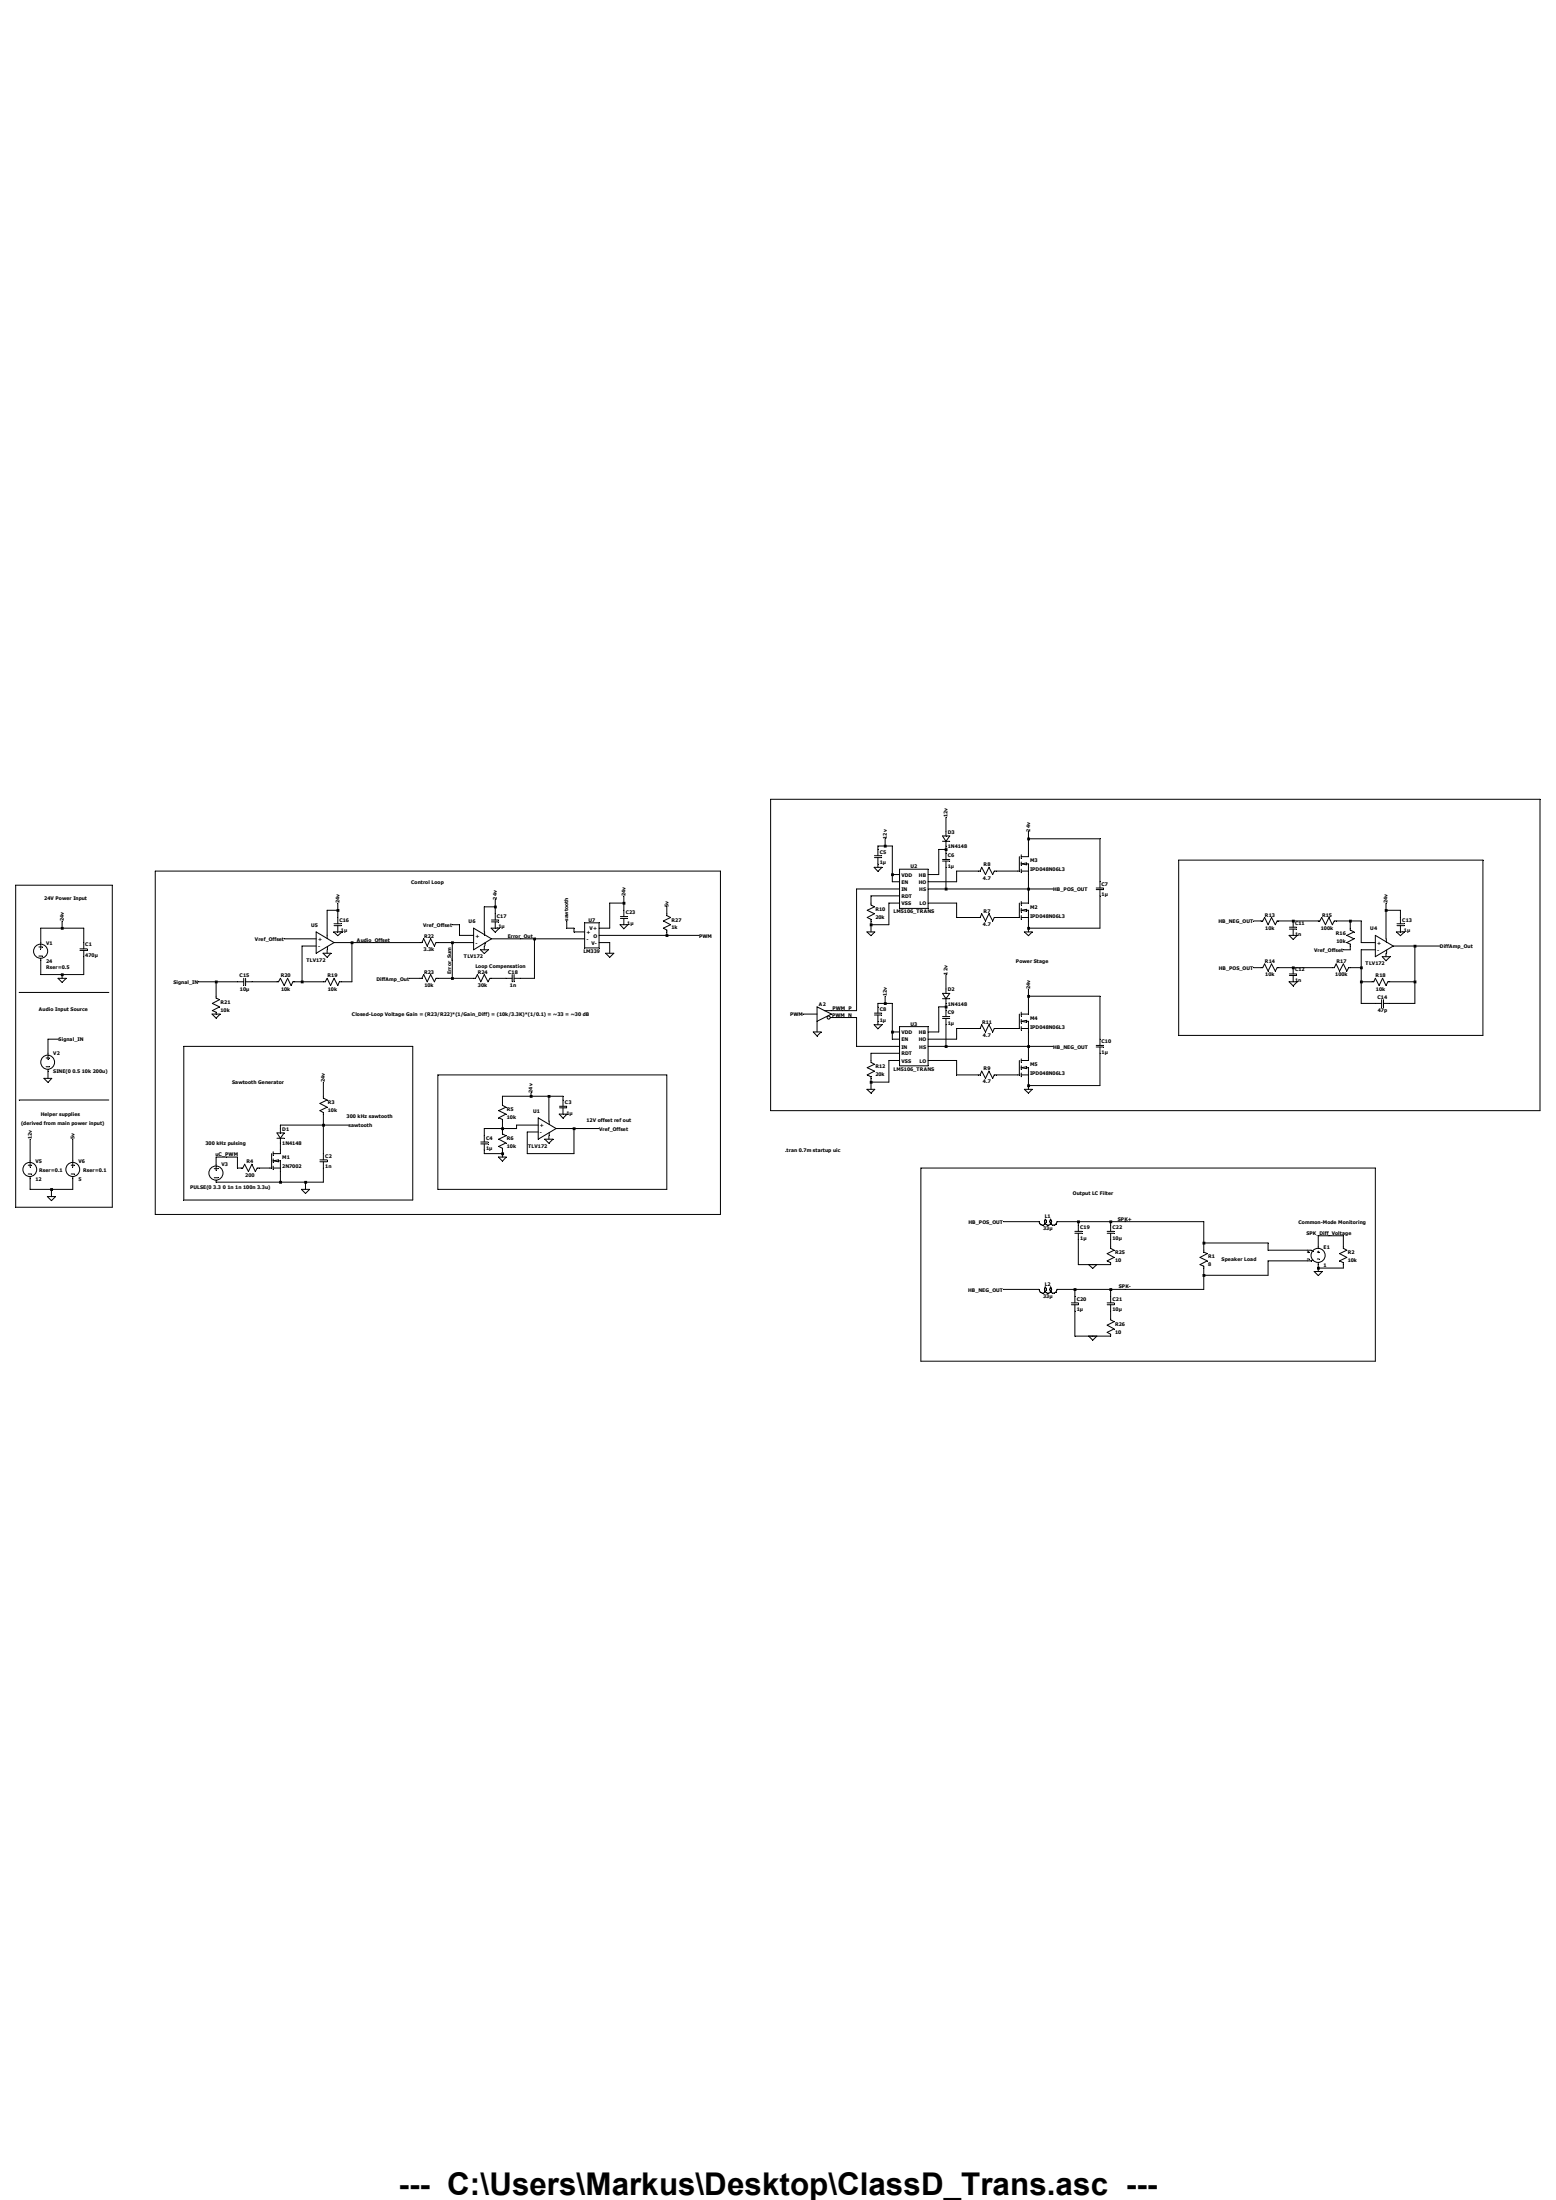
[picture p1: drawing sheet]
Version 4
SHEET 1 5144 1844
WIRE 4688 -1264 1248 -1264
WIRE 2032 -1120 2032 -1184
WIRE 2400 -1088 2400 -1120
WIRE 2720 -1088 2400 -1088
WIRE 1760 -1056 1760 -1088
WIRE 1760 -1056 1728 -1056
WIRE 1792 -1056 1760 -1056
WIRE 1728 -1040 1728 -1056
WIRE 2032 -1040 2032 -1056
WIRE 2032 -1040 2000 -1040
WIRE 2032 -1024 2032 -1040
WIRE 2400 -1024 2400 -1088
WIRE 4432 -992 3072 -992
WIRE 1728 -960 1728 -976
WIRE 1024 -944 -1504 -944
WIRE 2176 -944 2080 -944
WIRE 2352 -944 2256 -944
WIRE 1792 -928 1792 -1056
WIRE 1824 -928 1792 -928
WIRE 2000 -928 2000 -1040
WIRE 2000 -928 1952 -928
WIRE 1792 -896 1792 -928
WIRE 1824 -896 1792 -896
WIRE 2080 -896 2080 -944
WIRE 2080 -896 1952 -896
WIRE 2720 -896 2720 -1088
WIRE -1696 -880 -2128 -880
WIRE 1824 -864 1632 -864
WIRE 2032 -864 2032 -960
WIRE 2032 -864 1952 -864
WIRE 2400 -864 2400 -928
WIRE 2400 -864 2032 -864
WIRE 2512 -864 2400 -864
WIRE 1824 -832 1696 -832
WIRE 2400 -816 2400 -864
WIRE 592 -800 592 -832
WIRE 592 -800 528 -800
WIRE 1696 -800 1696 -832
WIRE 1824 -800 1776 -800
WIRE 2080 -800 1952 -800
WIRE 16 -784 16 -816
WIRE 16 -784 -32 -784
WIRE -688 -768 -688 -800
WIRE -688 -768 -736 -768
WIRE 592 -768 592 -800
WIRE 4000 -768 4000 -800
WIRE 4064 -768 4000 -768
WIRE 16 -752 16 -784
WIRE 784 -752 784 -784
WIRE -688 -736 -688 -768
WIRE 2080 -736 2080 -800
WIRE 2176 -736 2080 -736
WIRE 2352 -736 2256 -736
WIRE 4064 -736 4064 -768
WIRE 3440 -720 3408 -720
WIRE 3584 -720 3520 -720
WIRE 3696 -720 3584 -720
WIRE 3840 -720 3776 -720
WIRE 3888 -720 3840 -720
WIRE -144 -704 -176 -704
WIRE 1696 -704 1696 -720
WIRE 1776 -704 1776 -800
WIRE 1776 -704 1696 -704
WIRE -1920 -688 -1920 -720
WIRE -1920 -688 -2016 -688
WIRE -1824 -688 -1920 -688
WIRE 336 -688 336 -720
WIRE 368 -688 336 -688
WIRE 528 -688 528 -800
WIRE 528 -688 480 -688
WIRE 2400 -688 2400 -720
WIRE 2720 -688 2720 -832
WIRE 2720 -688 2400 -688
WIRE 3840 -688 3840 -720
WIRE -32 -672 -32 -784
WIRE 368 -672 368 -688
WIRE 416 -672 368 -672
WIRE 1696 -672 1696 -704
WIRE 2400 -672 2400 -688
WIRE -736 -656 -736 -768
WIRE -144 -656 -144 -704
WIRE -80 -656 -144 -656
WIRE 784 -656 784 -672
WIRE 784 -656 480 -656
WIRE 928 -656 784 -656
WIRE -784 -640 -928 -640
WIRE 128 -640 0 -640
WIRE 192 -640 128 -640
WIRE 416 -640 192 -640
WIRE 4000 -640 4000 -768
WIRE -2016 -624 -2016 -688
WIRE -1824 -624 -1824 -688
WIRE -624 -624 -704 -624
WIRE -528 -624 -624 -624
WIRE -320 -624 -528 -624
WIRE -176 -624 -240 -624
WIRE -80 -624 -176 -624
WIRE 528 -624 480 -624
WIRE 3888 -624 3888 -720
WIRE 3952 -624 3888 -624
WIRE -784 -608 -848 -608
WIRE 4128 -608 4032 -608
WIRE 4240 -608 4128 -608
WIRE -32 -592 -32 -608
WIRE 3840 -592 3840 -608
WIRE 3840 -592 3808 -592
WIRE 3952 -592 3888 -592
WIRE -736 -576 -736 -592
WIRE 528 -576 528 -624
WIRE 4000 -560 4000 -576
WIRE -176 -544 -176 -624
WIRE 3440 -512 3408 -512
WIRE 3584 -512 3520 -512
WIRE 3760 -512 3584 -512
WIRE 3888 -512 3888 -592
WIRE 3888 -512 3840 -512
WIRE -2016 -480 -2016 -544
WIRE -1920 -480 -2016 -480
WIRE -1824 -480 -1824 -560
WIRE -1824 -480 -1920 -480
WIRE -1920 -464 -1920 -480
WIRE -320 -464 -368 -464
WIRE -176 -464 -176 -544
WIRE -176 -464 -240 -464
WIRE -80 -464 -176 -464
WIRE 64 -464 0 -464
WIRE 192 -464 192 -640
WIRE 192 -464 128 -464
WIRE -1232 -448 -1312 -448
WIRE -1136 -448 -1232 -448
WIRE -960 -448 -1072 -448
WIRE -848 -448 -848 -608
WIRE -848 -448 -880 -448
WIRE -752 -448 -848 -448
WIRE -624 -448 -624 -624
WIRE -624 -448 -672 -448
WIRE 3888 -448 3888 -512
WIRE 3936 -448 3888 -448
WIRE 4128 -448 4128 -608
WIRE 4128 -448 4016 -448
WIRE 2032 -416 2032 -480
WIRE -1712 -400 -2112 -400
WIRE -1232 -384 -1232 -448
WIRE 2400 -384 2400 -416
WIRE 2720 -384 2400 -384
WIRE 1760 -352 1760 -384
WIRE 1760 -352 1728 -352
WIRE 1792 -352 1760 -352
WIRE 3888 -352 3888 -448
WIRE 3952 -352 3888 -352
WIRE 4128 -352 4128 -448
WIRE 4128 -352 4016 -352
WIRE 1728 -336 1728 -352
WIRE 2032 -336 2032 -352
WIRE 2032 -336 2000 -336
WIRE 1568 -320 1520 -320
WIRE 1632 -320 1632 -864
WIRE 1632 -320 1568 -320
WIRE 2032 -320 2032 -336
WIRE 2400 -320 2400 -384
WIRE 1456 -304 1392 -304
WIRE 1568 -288 1520 -288
WIRE 1632 -288 1568 -288
WIRE 1728 -256 1728 -272
WIRE 2176 -240 2080 -240
WIRE 2352 -240 2256 -240
WIRE 1456 -224 1456 -272
WIRE 1792 -224 1792 -352
WIRE 1824 -224 1792 -224
WIRE 2000 -224 2000 -336
WIRE 2000 -224 1952 -224
WIRE 3072 -208 3072 -992
WIRE 4432 -208 4432 -992
WIRE 4432 -208 3072 -208
WIRE -1936 -192 -1984 -192
WIRE 1792 -192 1792 -224
WIRE 1824 -192 1792 -192
WIRE 2080 -192 2080 -240
WIRE 2080 -192 1952 -192
WIRE 2720 -192 2720 -384
WIRE -352 -160 -1376 -160
WIRE 1632 -160 1632 -288
WIRE 1824 -160 1632 -160
WIRE 2032 -160 2032 -256
WIRE 2032 -160 1952 -160
WIRE 2400 -160 2400 -224
WIRE 2400 -160 2032 -160
WIRE 2512 -160 2400 -160
WIRE -1984 -128 -1984 -192
WIRE 1824 -128 1696 -128
WIRE 2400 -112 2400 -160
WIRE 1696 -96 1696 -128
WIRE 1824 -96 1776 -96
WIRE 2080 -96 1952 -96
WIRE 784 -32 -240 -32
WIRE 2080 -32 2080 -96
WIRE 2176 -32 2080 -32
WIRE 2352 -32 2256 -32
WIRE -1984 -16 -1984 -48
WIRE 1696 0 1696 -16
WIRE 1776 0 1776 -96
WIRE 1776 0 1696 0
WIRE 2400 16 2400 -16
WIRE 2720 16 2720 -128
WIRE 2720 16 2400 16
WIRE 1696 32 1696 0
WIRE 2400 32 2400 16
WIRE -752 64 -752 0
WIRE 176 64 176 48
WIRE 176 64 48 64
WIRE 256 64 176 64
WIRE 320 64 256 64
WIRE -1712 80 -2112 80
WIRE 320 80 320 64
WIRE 48 96 48 64
WIRE 1248 128 1248 -1264
WIRE 4688 128 4688 -1264
WIRE 4688 128 1248 128
WIRE 256 176 256 64
WIRE -752 192 -752 144
WIRE -752 192 -944 192
WIRE -640 192 -752 192
WIRE 208 192 112 192
WIRE -944 208 -944 192
WIRE 48 208 48 176
WIRE 48 208 -32 208
WIRE 112 208 112 192
WIRE 112 208 48 208
WIRE 368 208 288 208
WIRE 480 208 368 208
WIRE 48 224 48 208
WIRE 208 224 160 224
WIRE -32 240 -32 208
WIRE 256 256 256 240
WIRE -944 304 -944 272
WIRE -752 320 -752 192
WIRE -32 320 -32 304
WIRE 48 320 48 304
WIRE 48 320 -32 320
WIRE 160 320 160 224
WIRE 368 320 368 208
WIRE 368 320 160 320
WIRE -1184 336 -1232 336
WIRE -1136 336 -1184 336
WIRE 48 336 48 320
WIRE -2064 352 -2064 256
WIRE -1872 352 -1872 256
WIRE -1232 368 -1232 336
WIRE -1136 384 -1136 336
WIRE -1120 384 -1136 384
WIRE -992 384 -1040 384
WIRE 3952 384 1920 384
WIRE -944 448 -944 400
WIRE -944 448 -1232 448
WIRE -832 448 -944 448
WIRE -752 448 -752 384
WIRE -752 448 -832 448
WIRE -2064 480 -2064 432
WIRE -1968 480 -2064 480
WIRE -1872 480 -1872 432
WIRE -1872 480 -1968 480
WIRE -832 480 -832 448
WIRE -240 480 -240 -32
WIRE 784 480 784 -32
WIRE 784 480 -240 480
WIRE -1968 512 -1968 480
WIRE -1376 528 -1376 -160
WIRE -352 528 -352 -160
WIRE -352 528 -1376 528
WIRE -2128 560 -2128 -880
WIRE -1696 560 -1696 -880
WIRE -1696 560 -2128 560
WIRE -1504 592 -1504 -944
WIRE 1024 592 1024 -944
WIRE 1024 592 -1504 592
WIRE 2448 624 2288 624
WIRE 2624 624 2528 624
WIRE 2768 624 2624 624
WIRE 2832 624 2768 624
WIRE 3184 624 2832 624
WIRE 2624 640 2624 624
WIRE 2768 640 2768 624
WIRE 3744 688 3696 688
WIRE 3808 688 3744 688
WIRE 3184 720 3184 624
WIRE 3472 720 3184 720
WIRE 2768 736 2768 704
WIRE 3696 736 3696 688
WIRE 3808 736 3808 688
WIRE 3184 752 3184 720
WIRE 3472 752 3472 720
WIRE 3648 752 3472 752
WIRE 3648 800 3472 800
WIRE 2624 816 2624 704
WIRE 2688 816 2624 816
WIRE 2768 816 2688 816
WIRE 3696 832 3696 816
WIRE 3808 832 3808 816
WIRE 3808 832 3696 832
WIRE 3696 848 3696 832
WIRE 3184 864 3184 832
WIRE 3472 864 3472 800
WIRE 3472 864 3184 864
WIRE 2448 928 2288 928
WIRE 2608 928 2528 928
WIRE 2768 928 2608 928
WIRE 2832 928 2768 928
WIRE 3184 928 3184 864
WIRE 3184 928 2832 928
WIRE 2608 960 2608 928
WIRE 2768 960 2768 928
WIRE 2768 1056 2768 1024
WIRE 2608 1136 2608 1024
WIRE 2688 1136 2608 1136
WIRE 2768 1136 2688 1136
WIRE 1920 1248 1920 384
WIRE 3952 1248 3952 384
WIRE 3952 1248 1920 1248
FLAG -1920 -464 0
FLAG -1920 -720 24v
FLAG -1984 -16 0
FLAG -1936 -192 Signal_IN
FLAG 3696 848 0
FLAG -752 0 24v
FLAG -832 480 0
FLAG -640 192 sawtooth
FLAG 320 144 0
FLAG 256 256 0
FLAG 48 336 0
FLAG 176 48 24v
FLAG 480 208 Vref_Offset
FLAG -1184 336 uC_PWM
FLAG 2032 -1184 12v
FLAG 1696 -672 0
FLAG 1728 -960 0
FLAG 1760 -1088 12v
FLAG -1968 512 0
FLAG -2064 256 12v
FLAG -1872 256 5v
FLAG 2400 -1120 24v
FLAG 2400 -672 0
FLAG 2512 -864 HB_POS_OUT
FLAG 2032 -480 12v
FLAG 1696 32 0
FLAG 1728 -256 0
FLAG 1760 -384 12v
FLAG 2400 -416 24v
FLAG 2400 32 0
FLAG 2512 -160 HB_NEG_OUT
FLAG 1456 -224 0
FLAG 1392 -304 PWM
FLAG 1568 -320 PWM_P
FLAG 1568 -288 PWM_N
FLAG 3584 -656 0
FLAG 3584 -448 0
FLAG 4064 -672 0
FLAG 4000 -560 0
FLAG 4240 -608 DiffAmp_Out
FLAG 4000 -800 24v
FLAG 3808 -592 Vref_Offset
FLAG 3408 -720 HB_NEG_OUT
FLAG 3408 -512 HB_POS_OUT
FLAG -1312 -448 Signal_IN
FLAG -1232 -304 0
FLAG -928 -640 Vref_Offset
FLAG -528 -624 Audio_Offset
FLAG -736 -576 0
FLAG -688 -672 0
FLAG -688 -800 24v
FLAG -32 -592 0
FLAG 16 -688 0
FLAG 16 -816 24v
FLAG -368 -464 DiffAmp_Out
FLAG -176 -544 Error_Sum
FLAG 2832 624 SPK+
FLAG 2832 928 SPK-
FLAG 2288 928 HB_NEG_OUT
FLAG 2288 624 HB_POS_OUT
FLAG 2688 816 0
FLAG 2688 1136 0
FLAG 592 -704 0
FLAG 592 -832 24v
FLAG 528 -576 0
FLAG 784 -784 5v
FLAG 928 -656 PWM
FLAG 336 -720 sawtooth
FLAG -176 -704 Vref_Offset
FLAG 3744 688 SPK_Diff_Voltage
FLAG 128 -640 Error_Out
SYMBOL voltage -2016 -640 R0
WINDOW 123 0 0 Left 0
WINDOW 39 24 124 Left 2
SYMATTR SpiceLine Rser=0.5
SYMATTR InstName V1
SYMATTR Value 24
SYMBOL cap -1840 -624 R0
SYMATTR InstName C1
SYMATTR Value 470µ
SYMATTR SpiceLine V=IC=24
SYMBOL voltage -1984 -144 R0
WINDOW 123 0 0 Left 0
WINDOW 39 0 0 Left 0
SYMATTR InstName V2
SYMATTR Value SINE(0 0.5 10k 200u)
SYMBOL res 3168 736 R0
SYMATTR InstName R1
SYMATTR Value 8
SYMBOL e 3696 720 R0
SYMATTR InstName E1
SYMATTR Value 1
SYMBOL res 3792 720 R0
SYMATTR InstName R2
SYMATTR Value 10k
SYMBOL res -768 48 R0
SYMATTR InstName R3
SYMATTR Value 10k
SYMBOL cap -768 320 R0
SYMATTR InstName C2
SYMATTR Value 1n
SYMBOL nmos -992 304 R0
SYMATTR InstName M1
SYMATTR Value 2N7002
SYMBOL diode -960 208 R0
SYMATTR InstName D1
SYMATTR Value 1N4148
SYMBOL voltage -1232 352 R0
WINDOW 3 -116 118 Left 2
WINDOW 123 0 0 Left 0
WINDOW 39 0 0 Left 0
SYMATTR Value PULSE(0 3.3 0 1n 1n 100n 3.3u)
SYMATTR InstName V3
SYMBOL res -1024 368 R90
WINDOW 0 0 56 VBottom 2
WINDOW 3 32 56 VTop 2
SYMATTR InstName R4
SYMATTR Value 200
SYMBOL AutoGenerated\\TLV172 240 208 R0
SYMATTR InstName U1
SYMBOL cap 304 80 R0
SYMATTR InstName C3
SYMATTR Value .1µ
SYMBOL res 32 80 R0
SYMATTR InstName R5
SYMATTR Value 10k
SYMBOL res 32 208 R0
SYMATTR InstName R6
SYMATTR Value 10k
SYMBOL cap -48 240 R0
SYMATTR InstName C4
SYMATTR Value 1µ
SYMATTR SpiceLine V=IC=12
SYMBOL nmos 2352 -1024 R0
SYMATTR InstName M3
SYMATTR Value IPD048N06L3
SYMBOL nmos 2352 -816 R0
SYMATTR InstName M2
SYMATTR Value IPD048N06L3
SYMBOL res 2272 -752 R90
WINDOW 0 0 56 VBottom 2
WINDOW 3 32 56 VTop 2
SYMATTR InstName R7
SYMATTR Value 4.7
SYMBOL res 2272 -960 R90
WINDOW 0 0 56 VBottom 2
WINDOW 3 32 56 VTop 2
SYMATTR InstName R8
SYMATTR Value 4.7
SYMBOL cap 1712 -1040 R0
SYMATTR InstName C5
SYMATTR Value 1µ
SYMBOL cap 2016 -1024 R0
SYMATTR InstName C6
SYMATTR Value 1µ
SYMBOL diode 2016 -1120 R0
SYMATTR InstName D3
SYMATTR Value 1N4148
SYMBOL res 1680 -816 R0
SYMATTR InstName R10
SYMATTR Value 20k
SYMBOL voltage -2064 336 R0
WINDOW 123 0 0 Left 0
WINDOW 39 41 57 Left 2
SYMATTR SpiceLine Rser=0.1
SYMATTR InstName V5
SYMATTR Value 12
SYMBOL voltage -1872 336 R0
WINDOW 123 0 0 Left 0
WINDOW 39 46 58 Left 2
SYMATTR SpiceLine Rser=0.1
SYMATTR InstName V6
SYMATTR Value 5
SYMBOL AutoGenerated\\LM5106_TRANS 1888 -864 R0
SYMATTR InstName U2
SYMBOL cap 2704 -896 R0
SYMATTR InstName C7
SYMATTR Value 1µ
SYMBOL nmos 2352 -320 R0
SYMATTR InstName M4
SYMATTR Value IPD048N06L3
SYMBOL nmos 2352 -112 R0
SYMATTR InstName M5
SYMATTR Value IPD048N06L3
SYMBOL res 2272 -48 R90
WINDOW 0 0 56 VBottom 2
WINDOW 3 32 56 VTop 2
SYMATTR InstName R9
SYMATTR Value 4.7
SYMBOL res 2272 -256 R90
WINDOW 0 0 56 VBottom 2
WINDOW 3 32 56 VTop 2
SYMATTR InstName R11
SYMATTR Value 4.7
SYMBOL cap 1712 -336 R0
SYMATTR InstName C8
SYMATTR Value 1µ
SYMBOL cap 2016 -320 R0
SYMATTR InstName C9
SYMATTR Value 1µ
SYMBOL diode 2016 -416 R0
SYMATTR InstName D2
SYMATTR Value 1N4148
SYMBOL res 1680 -112 R0
SYMATTR InstName R12
SYMATTR Value 20k
SYMBOL AutoGenerated\\LM5106_TRANS 1888 -160 R0
SYMATTR InstName U3
SYMBOL cap 2704 -192 R0
SYMATTR InstName C10
SYMATTR Value 1µ
SYMBOL Digital\\buf 1456 -368 R0
SYMATTR InstName A2
SYMATTR SpiceLine Vhigh=5
SYMBOL res 3536 -736 R90
WINDOW 0 0 56 VBottom 2
WINDOW 3 32 56 VTop 2
SYMATTR InstName R13
SYMATTR Value 10k
SYMBOL res 3536 -528 R90
WINDOW 0 0 56 VBottom 2
WINDOW 3 32 56 VTop 2
SYMATTR InstName R14
SYMATTR Value 10k
SYMBOL cap 3568 -720 R0
SYMATTR InstName C11
SYMATTR Value 1n
SYMBOL cap 3568 -512 R0
SYMATTR InstName C12
SYMATTR Value 1n
SYMBOL AutoGenerated\\TLV172 3984 -608 R0
SYMATTR InstName U4
SYMBOL res 3792 -736 R90
WINDOW 0 0 56 VBottom 2
WINDOW 3 32 56 VTop 2
SYMATTR InstName R15
SYMATTR Value 100k
SYMBOL res 3856 -592 R180
WINDOW 0 36 76 Left 2
WINDOW 3 36 40 Left 2
SYMATTR InstName R16
SYMATTR Value 10k
SYMBOL res 3856 -528 R90
WINDOW 0 0 56 VBottom 2
WINDOW 3 32 56 VTop 2
SYMATTR InstName R17
SYMATTR Value 100k
SYMBOL res 4032 -464 R90
WINDOW 0 0 56 VBottom 2
WINDOW 3 32 56 VTop 2
SYMATTR InstName R18
SYMATTR Value 10k
SYMBOL cap 4048 -736 R0
SYMATTR InstName C13
SYMATTR Value .1µ
SYMBOL cap 4016 -368 R90
WINDOW 0 0 32 VBottom 2
WINDOW 3 32 32 VTop 2
SYMATTR InstName C14
SYMATTR Value 47p
SYMBOL AutoGenerated\\TLV172 -752 -624 R0
SYMATTR InstName U5
SYMBOL res -656 -464 R90
WINDOW 0 0 56 VBottom 2
WINDOW 3 32 56 VTop 2
SYMATTR InstName R19
SYMATTR Value 10k
SYMBOL res -864 -464 R90
WINDOW 0 0 56 VBottom 2
WINDOW 3 32 56 VTop 2
SYMATTR InstName R20
SYMATTR Value 10k
SYMBOL res -1248 -400 R0
SYMATTR InstName R21
SYMATTR Value 10k
SYMBOL cap -1072 -464 R90
WINDOW 0 0 32 VBottom 2
WINDOW 3 32 32 VTop 2
SYMATTR InstName C15
SYMATTR Value 10µ
SYMATTR SpiceLine V=IC=12
SYMBOL cap -704 -736 R0
SYMATTR InstName C16
SYMATTR Value .1µ
SYMBOL AutoGenerated\\TLV172 -48 -640 R0
SYMATTR InstName U6
SYMBOL cap 0 -752 R0
SYMATTR InstName C17
SYMATTR Value .1µ
SYMBOL res -224 -640 R90
WINDOW 0 0 56 VBottom 2
WINDOW 3 32 56 VTop 2
SYMATTR InstName R22
SYMATTR Value 3.3k
SYMBOL res -336 -448 R270
WINDOW 0 32 56 VTop 2
WINDOW 3 0 56 VBottom 2
SYMATTR InstName R23
SYMATTR Value 10k
SYMBOL res 16 -480 R90
WINDOW 0 0 56 VBottom 2
WINDOW 3 32 56 VTop 2
SYMATTR InstName R24
SYMATTR Value 30k
SYMBOL cap 128 -480 R90
WINDOW 0 0 32 VBottom 2
WINDOW 3 32 32 VTop 2
SYMATTR InstName C18
SYMATTR Value 1n
SYMBOL ind 2544 608 R90
WINDOW 0 5 56 VBottom 2
WINDOW 3 32 56 VTop 2
SYMATTR InstName L1
SYMATTR Value 33µ
SYMBOL ind 2544 912 R90
WINDOW 0 5 56 VBottom 2
WINDOW 3 32 56 VTop 2
SYMATTR InstName L2
SYMATTR Value 33µ
SYMBOL cap 2608 640 R0
SYMATTR InstName C19
SYMATTR Value 1µ
SYMBOL cap 2592 960 R0
SYMATTR InstName C20
SYMATTR Value 1µ
SYMBOL cap 2752 960 R0
SYMATTR InstName C21
SYMATTR Value 10µ
SYMBOL cap 2752 640 R0
SYMATTR InstName C22
SYMATTR Value 10µ
SYMBOL res 2752 720 R0
SYMATTR InstName R25
SYMATTR Value 10
SYMBOL res 2752 1040 R0
SYMATTR InstName R26
SYMATTR Value 10
SYMBOL cap 576 -768 R0
SYMATTR InstName C23
SYMATTR Value .1µ
SYMBOL AutoGenerated\\LM339 448 -656 R0
SYMATTR InstName U7
SYMBOL res 768 -768 R0
SYMATTR InstName R27
SYMATTR Value 1k
TEXT -2000 -824 Left 2 ;24V Power Input
TEXT -2024 -328 Left 2 ;Audio Input Source
TEXT 3264 792 Left 2 ;Speaker Load
TEXT 1312 304 Left 2 !.tran 0.7m startup uic
TEXT -1280 272 Left 2 ;300 kHz pulsing
TEXT -648 152 Left 2 ;300 kHz sawtooth
TEXT -1160 0 Left 2 ;Sawtooth Generator
TEXT 424 168 Left 2 ;12V offset ref out
TEXT -2016 144 Left 2 ;Helper supplies
TEXT -2104 184 Left 2 ;(derived from main power input)
TEXT 2344 -544 Left 2 ;Power Stage
TEXT -624 -304 Left 2 ;Closed-Loop Voltage Gain = (R23/R22)*(1/Gain_Diff) = (10k/3.3K)*(1/0.1) = ~33 = ~30 dB
TEXT -360 -896 Left 2 ;Control Loop
TEXT 2600 496 Left 2 ;Output LC Filter
TEXT 3608 624 Left 2 ;Common-Mode Monitoring
TEXT -72 -520 Left 2 ;Loop Compensation
